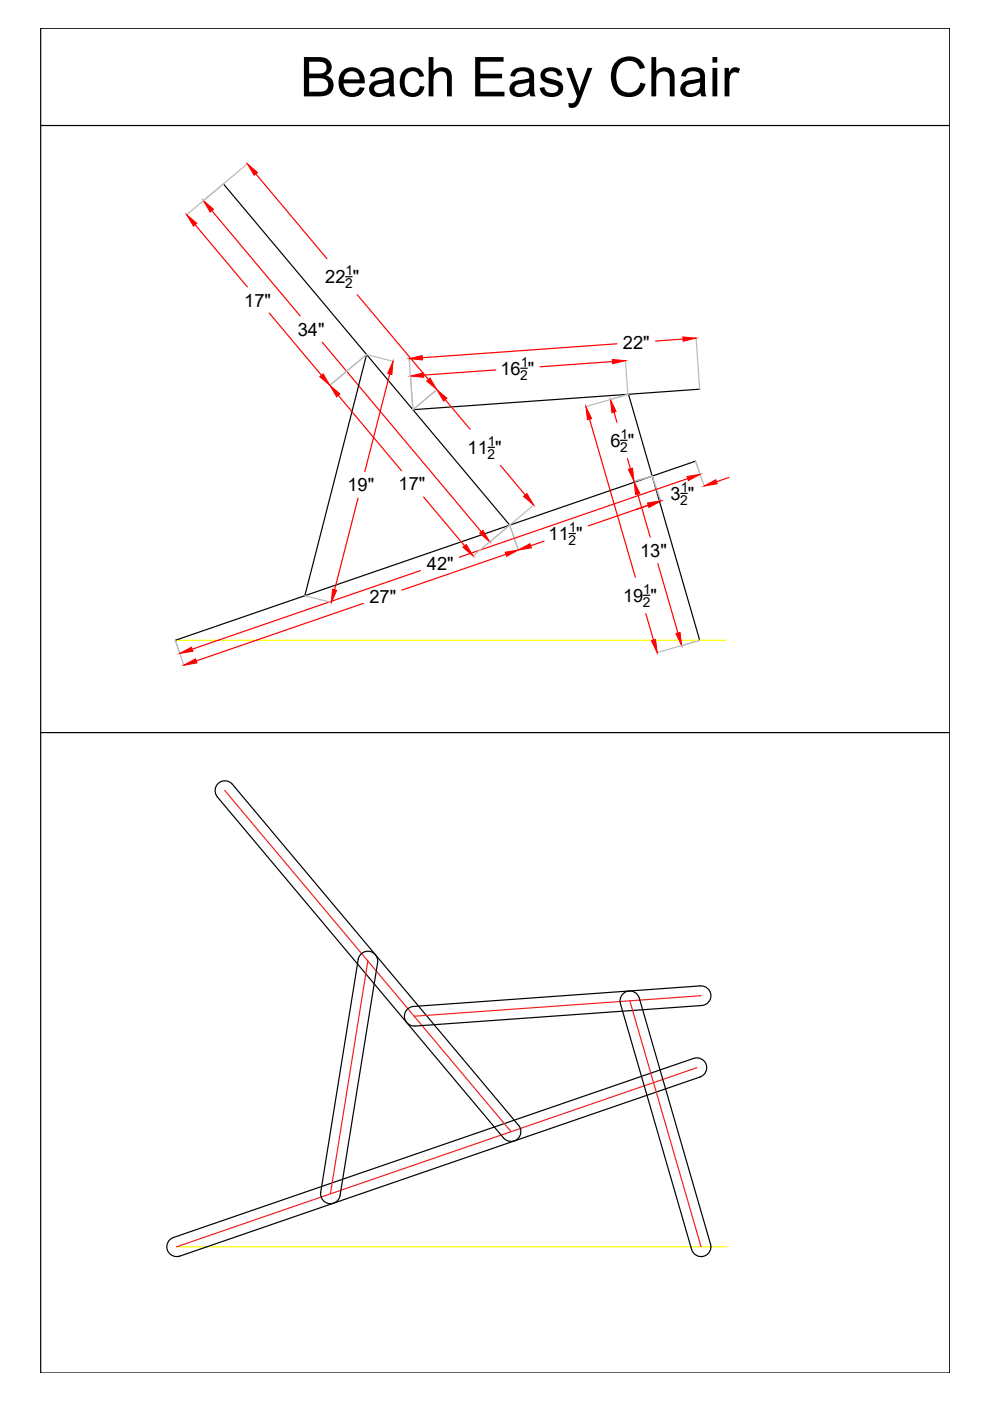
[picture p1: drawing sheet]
<svg xmlns="http://www.w3.org/2000/svg" width="210mm" height="297mm" viewBox="0 0 210 297" stroke-linecap="round" stroke-linejoin="round" font-family="sans-serif">
<!-- layer: 0 -->
<path d="M37.2 135.8h116.6M37.4 264.3h116.7" fill="none" stroke="#ff0" stroke-width=".25"/>
<g fill="none" stroke="#000" stroke-width=".25">
<path d="M8.6 6h192.8v285.1h-192.8zM8.6 26.6h192.8M47.4 39l60.7 72.3M73.3 58.7h1.4M77.7 75.2l-13.1 51.1M110.4 78.1h1.4M103.5 94.8h1.4M131.6 93.4h1.3M133.3 83.6l15.1 52.2M147.5 97.8l-110.3 38M148.4 82.5l-60.9 4.4M120.6 113.1h1.4"/>
<path d="M144.3 104.6h1.4M136.4 126.2h1.4M8.6 155.3h192.8M46.1 169a2.08 2.08 0 0 1 .2-3 2.08 2.08 0 0 1 3 .3l60.7 72.3a2.08 2.08 0 0 1-.3 2.9 2.08 2.08 0 0 1-2.9-.2l-60.7-72.3M76.4 202.4a2.08 2.08 0 0 1 2.5-.5 2.08 2.08 0 0 1 1.2 2.2l-8 49.4a2.08 2.08 0 0 1-2.4 1.7 2.08 2.08 0 0 1-1.7-2.4l8-49.4zM132 210.8a2.08 2.08 0 0 1 3.5 .8l15.1 52.2a2.08 2.08 0 0 1-1.4 2.5 2.08 2.08 0 0 1-2.6-1.4l-15.1-52.1a2.08 2.08 0 0 1 .5-2zM148.5 209l-60.8 4.4a2.08 2.08 0 0 0-1.9 2.2 2.08 2.08 0 0 0 2.2 1.9l60.8-4.3a2.08 2.08 0 0 0 1.9-2.2 2.08 2.08 0 0 0-2.2-2M147.1 224.4l-110.3 38a2.09 2.09 0 0 0-1.3 2.6 2.09 2.09 0 0 0 2.6 1.3l110.3-38a2.08 2.08 0 0 0 1.3-2.6 2.08 2.08 0 0 0-2.6-1.3"/>
</g>
<g fill="none" stroke="#bababa" stroke-width=".25">
<path d="M52.5 34.7l-12.9 10.8M83.3 76.6l-5.6-1.4-7.8 6.5M86.8 76l.7 10.9 5.1-4.3M132.6 76.5l.5 7.1M147.6 71.7l.8 10.8M133.3 83.6l-9.1 2.6M147.5 97.8l1.8 5.2M108.1 111.3l1.8 5.3M113.2 107.1l-12.9 10.8M134.4 102.1l3.9-1.2 1.8 5.3M38.1 138.5l-.9-2.7 1.8 5.2M64.6 126.3l5.7 1.4"/>
<path d="M148.4 135.8l-9.1 2.6"/>
</g>
<g fill="none" stroke="#f00" stroke-width=".25">
<path d="M54.2 36.9l15.1 17.9M41.4 47.7l11 13.1M44.9 44.7l18.7 22.3M57.1 66.4l11.1 13.2M68.3 72.6l33.8 40.2M75.7 62.5l15.1 18M82.6 79.3l-5.3 20.7M105.1 78.4l-15.3 1.1M129.8 76.7l-15.3 1.1M130.8 72.9l-41.3 2.9M144.8 71.9l-5.8 .4M71.7 83.8l13.4 16"/>
<path d="M94.4 84.7l5.3 6.3M106.1 98.7l5.3 6.3M125 88.9l9.7 33.5M130.2 87.4l.6 2.1M133 97.2l.7 2.2M75.9 105.6l-5 19.4M89.8 105.4l8.7 10.3M107.3 117.5l-22.1 7.6M115.3 114.7l-2.8 1M135.2 104.7l2.7 9.2M137.5 107.1l-12.8 4.4M139.5 119.5l4.2 14.7"/>
<path d="M145.8 101.5l-48.4 16.6M154.5 101.2l-2.6 .9M77 127.9l-35.4 12.2M89.2 121l-48.5 16.6M136.9 130.1l1.7 5.6"/>
</g>
<g fill="#f00" stroke="#f00" stroke-width=".21">
<path d="M107.1 117.1l2.8-.5-2.5 1.4z"/>
<path d="M39 141l2.5-1.3 .3 .9z"/>
<path d="M109.9 116.6l2.5-1.3 .3 .8z"/>
<path d="M137.3 106.7l2.8-.5-2.5 1.4z"/>
<path d="M149.3 103l2.5-1.3 .3 .9z"/>
<path d="M38.1 138.5l2.5-1.3 .3 .9z"/>
<path d="M145.7 101l2.7-.4-2.4 1.3z"/>
<path d="M129.4 84.7l1.2 2.5-.9 .3z"/>
<path d="M133.2 99.5l.9-.2 .3 2.8z"/>
<path d="M134.4 102.1l1.2 2.5-.8 .2z"/>
<path d="M143.3 134.3l.9-.2 .3 2.8z"/>
<path d="M124.2 86.2l1.2 2.5-.8 .3z"/>
<path d="M138.1 135.8l.9-.2 .3 2.8z"/>
<path d="M101.7 113.1l.7-.6 1.4 2.4z"/>
<path d="M43.1 42.5l2.2 1.9-.7 .6z"/>
<path d="M83.3 76.6l-.2 2.8-.9-.2z"/>
<path d="M70.5 124.9l.9 .3-1.1 2.5z"/>
<path d="M111 105.2l.7-.6 1.5 2.5z"/>
<path d="M92.6 82.6l2.2 1.8-.7 .6z"/>
<path d="M90.5 80.8l.7-.6 1.4 2.4z"/>
<path d="M52.5 34.7l2.1 1.9-.7 .6z"/>
<path d="M87 79.7l2.8-.6v.9z"/>
<path d="M129.8 76.2l2.8 .3-2.7 .6z"/>
<path d="M86.8 76l2.7-.6 .1 .9z"/>
<path d="M144.8 71.4l2.8 .3-2.8 .7z"/>
<path d="M98.1 116l.8-.6 1.4 2.5z"/>
<path d="M69.9 81.7l2.2 1.8-.7 .6z"/>
<path d="M67.8 79.9l.7-.6 1.4 2.4z"/>
<path d="M39.6 45.5l2.1 1.8-.7 .6z"/>
</g>
<path d="M47.6 167.6l60.8 72.3M78 203.8l-7.9 49.3M133.5 212.2l15.1 52.1M148.6 211.1l-60.8 4.4M147.8 226.4l-110.4 37.9" fill="none" stroke="#ed1f24" stroke-width=".25"/>
<text font-size="11.6" x="63.6" y="20.4">Beach Easy Chair</text>
<g font-size="3.9">
<text x="51.8" y="65">17&quot;</text>
<text x="69" y="60.1">22 &quot;</text>
<text x="63.1" y="71.1">34&quot;</text>
<text x="132.1" y="74">22&quot;</text>
<text x="106.1" y="79.5">16 &quot;</text>
<text x="129.4" y="94.7">6 &quot;</text>
<text x="99.2" y="96.2">11 &quot;</text>
<text x="73.7" y="104.2">19&quot;</text>
<text x="84.5" y="104">17&quot;</text>
<text x="142.2" y="106">3 &quot;</text>
<text x="116.3" y="114.5">11 &quot;</text>
<text x="135.7" y="118">13&quot;</text>
<text x="90.5" y="120.9">42&quot;</text>
<text x="78.3" y="127.9">27&quot;</text>
<text x="132.1" y="127.6">19 &quot;</text>
</g>
<g font-size="2.9">
<text x="73.3" y="58.3">1</text>
<text x="73.2" y="61.1">2</text>
<text x="110.4" y="77.7">1</text>
<text x="110.3" y="80.5">2</text>
<text x="103.5" y="94.5">1</text>
<text x="131.5" y="95.8">2</text>
<text x="131.6" y="93">1</text>
<text x="103.4" y="97.3">2</text>
<text x="144.2" y="107">2</text>
<text x="144.3" y="104.3">1</text>
<text x="120.6" y="112.8">1</text>
<text x="120.6" y="115.6">2</text>
<text x="136.4" y="125.9">1</text>
<text x="136.3" y="128.7">2</text>
</g>
</svg>
